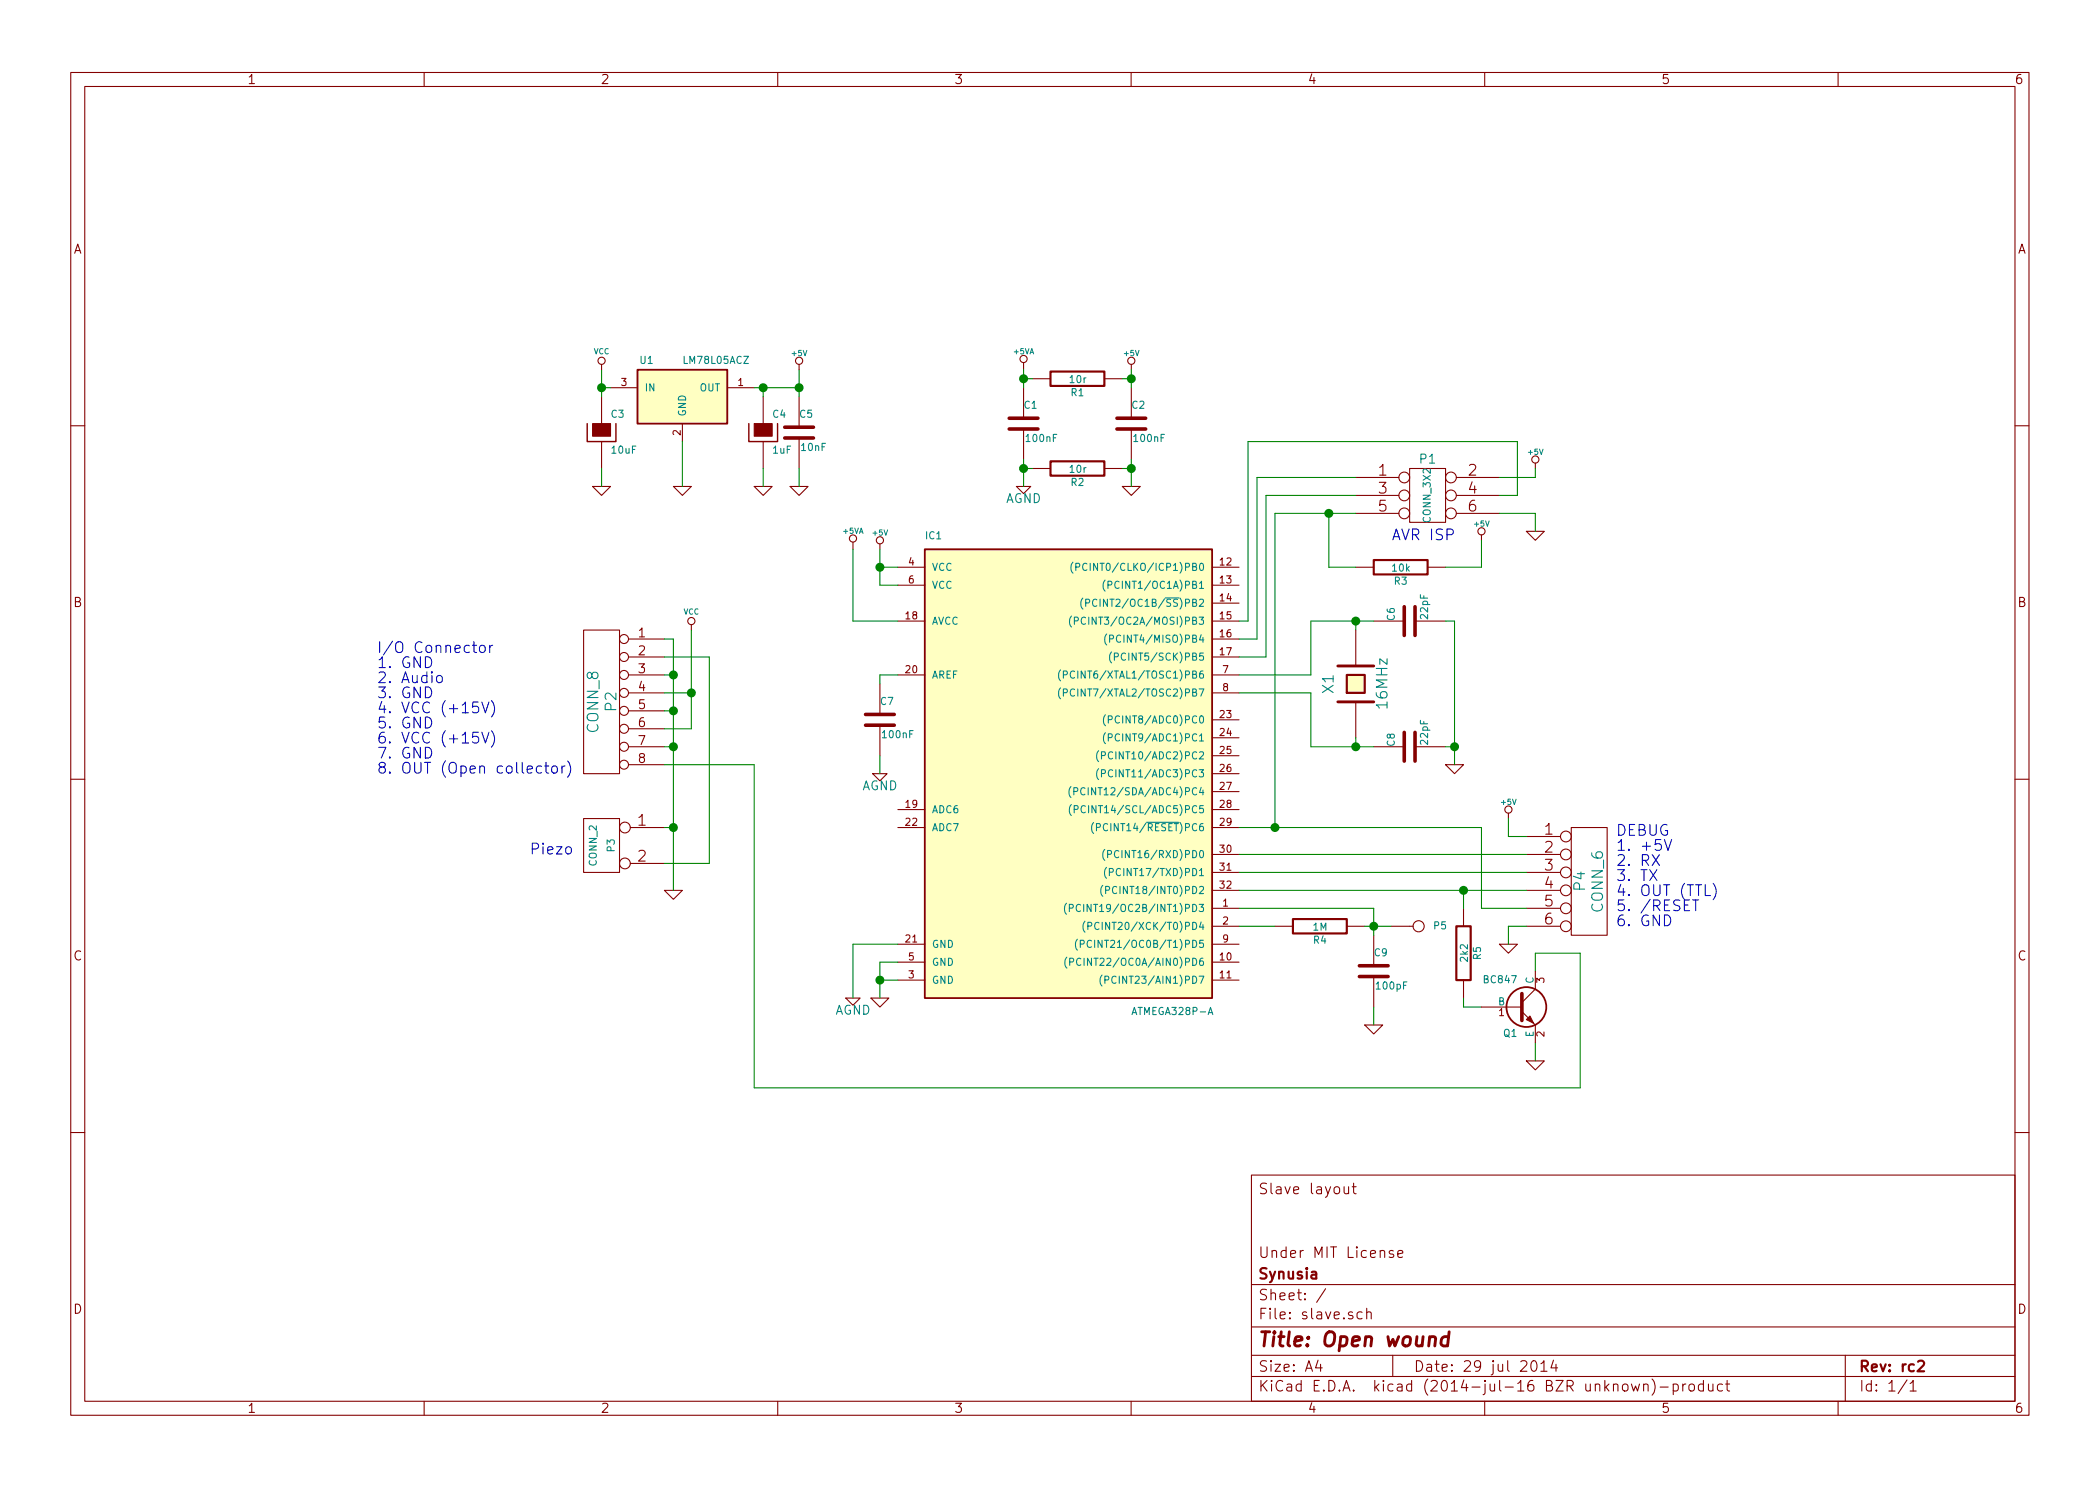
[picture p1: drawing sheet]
EESchema Schematic File Version 2
LIBS:power
LIBS:device
LIBS:transistors
LIBS:conn
LIBS:linear
LIBS:regul
LIBS:74xx
LIBS:cmos4000
LIBS:adc-dac
LIBS:memory
LIBS:xilinx
LIBS:special
LIBS:microcontrollers
LIBS:dsp
LIBS:microchip
LIBS:analog_switches
LIBS:motorola
LIBS:texas
LIBS:intel
LIBS:audio
LIBS:interface
LIBS:digital-audio
LIBS:philips
LIBS:display
LIBS:cypress
LIBS:siliconi
LIBS:opto
LIBS:atmel
LIBS:contrib
LIBS:valves
LIBS:slave-cache
EELAYER 24 0
EELAYER END
$Descr A4 11693 8268
encoding utf-8
Sheet 1 1
Title "Open wound"
Date "29 jul 2014"
Rev "rc2"
Comp "Synusia"
Comment1 "Under MIT License"
Comment2 ""
Comment3 ""
Comment4 "Slave layout"
$EndDescr
$Comp
L ATMEGA328P-A IC1
U 1 1
P 5900 4250
F 0 "IC1" H 5150 5500 40  0000 L BNN
F 1 "ATMEGA328P-A" H 6300 2850 40  0000 L BNN
F 2 "SMD_Packages:TQFP32" H 5900 4250 30  0001 C CIN
F 3 "" H 5900 4250 60  0000 C CNN
	1    5900 4250
	1    0    0    -1  
$EndComp
$Comp
L +5V #PWR01
U 1 1
P 4900 3050
F 0 "#PWR01" H 4900 3140 20  0001 C CNN
F 1 "+5V" H 4900 3140 30  0000 C CNN
F 2 "" H 4900 3050 60  0000 C CNN
F 3 "" H 4900 3050 60  0000 C CNN
	1    4900 3050
	1    0    0    -1  
$EndComp
$Comp
L GND #PWR02
U 1 1
P 4900 5550
F 0 "#PWR02" H 4900 5550 30  0001 C CNN
F 1 "GND" H 4900 5480 30  0001 C CNN
F 2 "" H 4900 5550 60  0000 C CNN
F 3 "" H 4900 5550 60  0000 C CNN
	1    4900 5550
	1    0    0    -1  
$EndComp
$Comp
L CONN_3X2 P1
U 1 1
P 7950 2800
F 0 "P1" H 7950 3050 50  0000 C CNN
F 1 "CONN_3X2" V 7950 2850 40  0000 C CNN
F 2 "Pin_Headers:Pin_Header_Straight_2x03" H 7950 2800 60  0001 C CNN
F 3 "" H 7950 2800 60  0000 C CNN
	1    7950 2800
	1    0    0    -1  
$EndComp
Wire Wire Line
	6900 3550 7000 3550
Wire Wire Line
	7000 3550 7000 2650
Wire Wire Line
	7000 2650 7550 2650
Wire Wire Line
	6900 3650 7050 3650
Wire Wire Line
	7050 3650 7050 2750
Wire Wire Line
	7050 2750 7550 2750
Wire Wire Line
	7100 2850 7550 2850
Wire Wire Line
	6900 3450 6950 3450
Wire Wire Line
	8450 2750 8350 2750
$Comp
L GND #PWR03
U 1 1
P 8550 2950
F 0 "#PWR03" H 8550 2950 30  0001 C CNN
F 1 "GND" H 8550 2880 30  0001 C CNN
F 2 "" H 8550 2950 60  0000 C CNN
F 3 "" H 8550 2950 60  0000 C CNN
	1    8550 2950
	1    0    0    -1  
$EndComp
Wire Wire Line
	8350 2850 8550 2850
Wire Wire Line
	8350 2650 8550 2650
$Comp
L LM78L05ACZ U1
U 1 1
P 3800 2200
F 0 "U1" H 3600 2400 40  0000 C CNN
F 1 "LM78L05ACZ" H 3800 2400 40  0000 L CNN
F 2 "Housings_SOT-89:SOT89-3_Housing_Handsoldering" H 3800 2300 30  0001 C CIN
F 3 "" H 3800 2200 60  0000 C CNN
	1    3800 2200
	1    0    0    -1  
$EndComp
$Comp
L CAPAPOL C3
U 1 1
P 3350 2400
F 0 "C3" H 3400 2500 40  0000 L CNN
F 1 "10uF" H 3400 2300 40  0000 L CNN
F 2 "Capacitors_SMD:c_elec_5x5.3" H 3450 2250 30  0001 C CNN
F 3 "" H 3350 2400 300 0000 C CNN
	1    3350 2400
	1    0    0    -1  
$EndComp
$Comp
L R R5
U 1 1
P 8150 5300
F 0 "R5" V 8230 5300 40  0000 C CNN
F 1 "2k2" V 8157 5301 40  0000 C CNN
F 2 "SMD_Packages:SM0805" V 8080 5300 30  0001 C CNN
F 3 "" H 8150 5300 30  0000 C CNN
	1    8150 5300
	1    0    0    -1  
$EndComp
$Comp
L R R4
U 1 1
P 7350 5150
F 0 "R4" V 7430 5150 40  0000 C CNN
F 1 "1M" V 7357 5151 40  0000 C CNN
F 2 "SMD_Packages:SM0805" V 7280 5150 30  0001 C CNN
F 3 "" H 7350 5150 30  0000 C CNN
	1    7350 5150
	0    1    1    0   
$EndComp
$Comp
L C C9
U 1 1
P 7650 5400
F 0 "C9" H 7650 5500 40  0000 L CNN
F 1 "100pF" H 7656 5315 40  0000 L CNN
F 2 "Capacitors_SMD:c_0603" H 7688 5250 30  0001 C CNN
F 3 "" H 7650 5400 60  0000 C CNN
	1    7650 5400
	1    0    0    -1  
$EndComp
$Comp
L C C6
U 1 1
P 7850 3450
F 0 "C6" H 7850 3550 40  0000 L CNN
F 1 "22pF" H 7856 3365 40  0000 L CNN
F 2 "Capacitors_SMD:c_0603" H 7888 3300 30  0001 C CNN
F 3 "" H 7850 3450 60  0000 C CNN
	1    7850 3450
	0    -1   -1   0   
$EndComp
$Comp
L C C8
U 1 1
P 7850 4150
F 0 "C8" H 7850 4250 40  0000 L CNN
F 1 "22pF" H 7856 4065 40  0000 L CNN
F 2 "Capacitors_SMD:c_0603" H 7888 4000 30  0001 C CNN
F 3 "" H 7850 4150 60  0000 C CNN
	1    7850 4150
	0    -1   -1   0   
$EndComp
$Comp
L CRYSTAL X1
U 1 1
P 7550 3800
F 0 "X1" H 7550 3950 60  0000 C CNN
F 1 "16MHz" H 7550 3650 60  0000 C CNN
F 2 "Crystals_Oscillators_SMD:Q_49U3HMS" H 7550 3800 60  0001 C CNN
F 3 "" H 7550 3800 60  0000 C CNN
	1    7550 3800
	0    -1   -1   0   
$EndComp
$Comp
L R R3
U 1 1
P 7800 3150
F 0 "R3" V 7880 3150 40  0000 C CNN
F 1 "10k" V 7807 3151 40  0000 C CNN
F 2 "SMD_Packages:SM0805" V 7730 3150 30  0001 C CNN
F 3 "" H 7800 3150 30  0000 C CNN
	1    7800 3150
	0    1    1    0   
$EndComp
$Comp
L C C7
U 1 1
P 4900 4000
F 0 "C7" H 4900 4100 40  0000 L CNN
F 1 "100nF" H 4906 3915 40  0000 L CNN
F 2 "Capacitors_SMD:c_0603" H 4938 3850 30  0001 C CNN
F 3 "" H 4900 4000 60  0000 C CNN
	1    4900 4000
	1    0    0    -1  
$EndComp
$Comp
L C C2
U 1 1
P 6300 2350
F 0 "C2" H 6300 2450 40  0000 L CNN
F 1 "100nF" H 6306 2265 40  0000 L CNN
F 2 "Capacitors_SMD:c_0603" H 6338 2200 30  0001 C CNN
F 3 "" H 6300 2350 60  0000 C CNN
	1    6300 2350
	1    0    0    -1  
$EndComp
$Comp
L C C1
U 1 1
P 5700 2350
F 0 "C1" H 5700 2450 40  0000 L CNN
F 1 "100nF" H 5706 2265 40  0000 L CNN
F 2 "Capacitors_SMD:c_0603" H 5738 2200 30  0001 C CNN
F 3 "" H 5700 2350 60  0000 C CNN
	1    5700 2350
	1    0    0    -1  
$EndComp
$Comp
L AGND #PWR04
U 1 1
P 4750 5550
F 0 "#PWR04" H 4750 5550 40  0001 C CNN
F 1 "AGND" H 4750 5480 50  0000 C CNN
F 2 "" H 4750 5550 60  0000 C CNN
F 3 "" H 4750 5550 60  0000 C CNN
	1    4750 5550
	1    0    0    -1  
$EndComp
Wire Wire Line
	4900 5350 4900 5550
Wire Wire Line
	4900 5350 5000 5350
Wire Wire Line
	5000 5450 4900 5450
Connection ~ 4900 5450
Wire Wire Line
	4750 5550 4750 5250
Wire Wire Line
	4750 5250 5000 5250
Wire Wire Line
	4900 3250 5000 3250
Wire Wire Line
	4900 3050 4900 3250
Wire Wire Line
	5000 3150 4900 3150
Connection ~ 4900 3150
$Comp
L +5VA #PWR05
U 1 1
P 4750 3050
F 0 "#PWR05" H 4750 3180 20  0001 C CNN
F 1 "+5VA" H 4750 3150 30  0000 C CNN
F 2 "" H 4750 3050 60  0000 C CNN
F 3 "" H 4750 3050 60  0000 C CNN
	1    4750 3050
	1    0    0    -1  
$EndComp
Wire Wire Line
	4750 3050 4750 3450
Wire Wire Line
	4750 3450 5000 3450
Wire Wire Line
	4900 3800 4900 3750
Wire Wire Line
	4900 3750 5000 3750
$Comp
L AGND #PWR06
U 1 1
P 4900 4300
F 0 "#PWR06" H 4900 4300 40  0001 C CNN
F 1 "AGND" H 4900 4230 50  0000 C CNN
F 2 "" H 4900 4300 60  0000 C CNN
F 3 "" H 4900 4300 60  0000 C CNN
	1    4900 4300
	1    0    0    -1  
$EndComp
Wire Wire Line
	4900 4300 4900 4200
$Comp
L GND #PWR07
U 1 1
P 6300 2700
F 0 "#PWR07" H 6300 2700 30  0001 C CNN
F 1 "GND" H 6300 2630 30  0001 C CNN
F 2 "" H 6300 2700 60  0000 C CNN
F 3 "" H 6300 2700 60  0000 C CNN
	1    6300 2700
	1    0    0    -1  
$EndComp
$Comp
L AGND #PWR08
U 1 1
P 5700 2700
F 0 "#PWR08" H 5700 2700 40  0001 C CNN
F 1 "AGND" H 5700 2630 50  0000 C CNN
F 2 "" H 5700 2700 60  0000 C CNN
F 3 "" H 5700 2700 60  0000 C CNN
	1    5700 2700
	1    0    0    -1  
$EndComp
$Comp
L +5V #PWR09
U 1 1
P 6300 2050
F 0 "#PWR09" H 6300 2140 20  0001 C CNN
F 1 "+5V" H 6300 2140 30  0000 C CNN
F 2 "" H 6300 2050 60  0000 C CNN
F 3 "" H 6300 2050 60  0000 C CNN
	1    6300 2050
	1    0    0    -1  
$EndComp
$Comp
L +5VA #PWR010
U 1 1
P 5700 2050
F 0 "#PWR010" H 5700 2180 20  0001 C CNN
F 1 "+5VA" H 5700 2150 30  0000 C CNN
F 2 "" H 5700 2050 60  0000 C CNN
F 3 "" H 5700 2050 60  0000 C CNN
	1    5700 2050
	1    0    0    -1  
$EndComp
Wire Wire Line
	6300 2550 6300 2700
Wire Wire Line
	6300 2050 6300 2150
Wire Wire Line
	5700 2050 5700 2150
Wire Wire Line
	5700 2550 5700 2700
$Comp
L CAPAPOL C4
U 1 1
P 4250 2400
F 0 "C4" H 4300 2500 40  0000 L CNN
F 1 "1uF" H 4300 2300 40  0000 L CNN
F 2 "Capacitors_SMD:c_elec_4x5.3" H 4350 2250 30  0001 C CNN
F 3 "" H 4250 2400 300 0000 C CNN
	1    4250 2400
	1    0    0    -1  
$EndComp
$Comp
L C C5
U 1 1
P 4450 2400
F 0 "C5" H 4450 2500 40  0000 L CNN
F 1 "10nF" H 4456 2315 40  0000 L CNN
F 2 "Capacitors_SMD:c_0603" H 4488 2250 30  0001 C CNN
F 3 "" H 4450 2400 60  0000 C CNN
	1    4450 2400
	1    0    0    -1  
$EndComp
$Comp
L GND #PWR011
U 1 1
P 8100 4250
F 0 "#PWR011" H 8100 4250 30  0001 C CNN
F 1 "GND" H 8100 4180 30  0001 C CNN
F 2 "" H 8100 4250 60  0000 C CNN
F 3 "" H 8100 4250 60  0000 C CNN
	1    8100 4250
	1    0    0    -1  
$EndComp
Wire Wire Line
	4200 2150 4450 2150
Wire Wire Line
	4450 2050 4450 2200
Wire Wire Line
	4250 2200 4250 2150
Connection ~ 4250 2150
Wire Wire Line
	3350 2050 3350 2200
Wire Wire Line
	3350 2150 3400 2150
$Comp
L +5V #PWR012
U 1 1
P 4450 2050
F 0 "#PWR012" H 4450 2140 20  0001 C CNN
F 1 "+5V" H 4450 2140 30  0000 C CNN
F 2 "" H 4450 2050 60  0000 C CNN
F 3 "" H 4450 2050 60  0000 C CNN
	1    4450 2050
	1    0    0    -1  
$EndComp
Connection ~ 4450 2150
$Comp
L +5V #PWR013
U 1 1
P 8550 2600
F 0 "#PWR013" H 8550 2690 20  0001 C CNN
F 1 "+5V" H 8550 2690 30  0000 C CNN
F 2 "" H 8550 2600 60  0000 C CNN
F 3 "" H 8550 2600 60  0000 C CNN
	1    8550 2600
	1    0    0    -1  
$EndComp
$Comp
L R R1
U 1 1
P 6000 2100
F 0 "R1" V 6080 2100 40  0000 C CNN
F 1 "10r" V 6007 2101 40  0000 C CNN
F 2 "SMD_Packages:SM0603" V 5930 2100 30  0001 C CNN
F 3 "" H 6000 2100 30  0000 C CNN
	1    6000 2100
	0    1    1    0   
$EndComp
$Comp
L R R2
U 1 1
P 6000 2600
F 0 "R2" V 6080 2600 40  0000 C CNN
F 1 "10r" V 6007 2601 40  0000 C CNN
F 2 "SMD_Packages:SM0603" V 5930 2600 30  0001 C CNN
F 3 "" H 6000 2600 30  0000 C CNN
	1    6000 2600
	0    1    1    0   
$EndComp
Wire Wire Line
	5750 2100 5700 2100
Connection ~ 5700 2100
Wire Wire Line
	5750 2600 5700 2600
Connection ~ 5700 2600
Wire Wire Line
	6250 2100 6300 2100
Connection ~ 6300 2100
Wire Wire Line
	6250 2600 6300 2600
Connection ~ 6300 2600
$Comp
L +5V #PWR014
U 1 1
P 8250 3000
F 0 "#PWR014" H 8250 3090 20  0001 C CNN
F 1 "+5V" H 8250 3090 30  0000 C CNN
F 2 "" H 8250 3000 60  0000 C CNN
F 3 "" H 8250 3000 60  0000 C CNN
	1    8250 3000
	1    0    0    -1  
$EndComp
Wire Wire Line
	8250 3150 8250 3000
$Comp
L GND #PWR015
U 1 1
P 8550 5900
F 0 "#PWR015" H 8550 5900 30  0001 C CNN
F 1 "GND" H 8550 5830 30  0001 C CNN
F 2 "" H 8550 5900 60  0000 C CNN
F 3 "" H 8550 5900 60  0000 C CNN
	1    8550 5900
	1    0    0    -1  
$EndComp
Wire Wire Line
	7600 5150 7750 5150
Wire Wire Line
	7650 5050 7650 5200
$Comp
L GND #PWR016
U 1 1
P 7650 5700
F 0 "#PWR016" H 7650 5700 30  0001 C CNN
F 1 "GND" H 7650 5630 30  0001 C CNN
F 2 "" H 7650 5700 60  0000 C CNN
F 3 "" H 7650 5700 60  0000 C CNN
	1    7650 5700
	1    0    0    -1  
$EndComp
Wire Wire Line
	7650 5700 7650 5600
$Comp
L CONN_1 P5
U 1 1
P 7900 5150
F 0 "P5" H 7980 5150 40  0000 L CNN
F 1 "CONN_1" H 7900 5205 30  0001 C CNN
F 2 "Wire_Pads:SolderWirePad_single_2mmDrill" H 7900 5150 60  0001 C CNN
F 3 "" H 7900 5150 60  0000 C CNN
	1    7900 5150
	1    0    0    -1  
$EndComp
Connection ~ 7650 5150
$Comp
L CONN_8 P2
U 1 1
P 3350 3900
F 0 "P2" V 3300 3900 60  0000 C CNN
F 1 "CONN_8" V 3400 3900 60  0000 C CNN
F 2 "Pin_Headers:Pin_Header_Angled_1x08" H 3350 3900 60  0001 C CNN
F 3 "" H 3350 3900 60  0000 C CNN
	1    3350 3900
	-1   0    0    -1  
$EndComp
$Comp
L VCC #PWR017
U 1 1
P 3350 2050
F 0 "#PWR017" H 3350 2150 30  0001 C CNN
F 1 "VCC" H 3350 2150 30  0000 C CNN
F 2 "" H 3350 2050 60  0000 C CNN
F 3 "" H 3350 2050 60  0000 C CNN
	1    3350 2050
	1    0    0    -1  
$EndComp
Connection ~ 3350 2150
$Comp
L GND #PWR018
U 1 1
P 3750 4950
F 0 "#PWR018" H 3750 4950 30  0001 C CNN
F 1 "GND" H 3750 4880 30  0001 C CNN
F 2 "" H 3750 4950 60  0000 C CNN
F 3 "" H 3750 4950 60  0000 C CNN
	1    3750 4950
	1    0    0    -1  
$EndComp
Wire Wire Line
	3700 3550 3750 3550
Wire Wire Line
	3750 3550 3750 4950
Wire Wire Line
	3700 3750 3750 3750
Connection ~ 3750 3750
Wire Wire Line
	3700 3950 3750 3950
Connection ~ 3750 3950
Wire Wire Line
	3700 4150 3750 4150
Connection ~ 3750 4150
$Comp
L VCC #PWR019
U 1 1
P 3850 3500
F 0 "#PWR019" H 3850 3600 30  0001 C CNN
F 1 "VCC" H 3850 3600 30  0000 C CNN
F 2 "" H 3850 3500 60  0000 C CNN
F 3 "" H 3850 3500 60  0000 C CNN
	1    3850 3500
	1    0    0    -1  
$EndComp
Wire Wire Line
	3850 4050 3700 4050
Wire Wire Line
	3850 3500 3850 4050
Wire Wire Line
	3700 3850 3850 3850
Connection ~ 3850 3850
$Comp
L GND #PWR020
U 1 1
P 3350 2700
F 0 "#PWR020" H 3350 2700 30  0001 C CNN
F 1 "GND" H 3350 2630 30  0001 C CNN
F 2 "" H 3350 2700 60  0000 C CNN
F 3 "" H 3350 2700 60  0000 C CNN
	1    3350 2700
	1    0    0    -1  
$EndComp
$Comp
L GND #PWR021
U 1 1
P 3800 2700
F 0 "#PWR021" H 3800 2700 30  0001 C CNN
F 1 "GND" H 3800 2630 30  0001 C CNN
F 2 "" H 3800 2700 60  0000 C CNN
F 3 "" H 3800 2700 60  0000 C CNN
	1    3800 2700
	1    0    0    -1  
$EndComp
$Comp
L GND #PWR022
U 1 1
P 4250 2700
F 0 "#PWR022" H 4250 2700 30  0001 C CNN
F 1 "GND" H 4250 2630 30  0001 C CNN
F 2 "" H 4250 2700 60  0000 C CNN
F 3 "" H 4250 2700 60  0000 C CNN
	1    4250 2700
	1    0    0    -1  
$EndComp
$Comp
L GND #PWR023
U 1 1
P 4450 2700
F 0 "#PWR023" H 4450 2700 30  0001 C CNN
F 1 "GND" H 4450 2630 30  0001 C CNN
F 2 "" H 4450 2700 60  0000 C CNN
F 3 "" H 4450 2700 60  0000 C CNN
	1    4450 2700
	1    0    0    -1  
$EndComp
Wire Wire Line
	3350 2700 3350 2600
Wire Wire Line
	3800 2700 3800 2450
Wire Wire Line
	4250 2700 4250 2600
Wire Wire Line
	4450 2700 4450 2600
$Comp
L CONN_6 P4
U 1 1
P 8850 4900
F 0 "P4" V 8800 4900 60  0000 C CNN
F 1 "CONN_6" V 8900 4900 60  0000 C CNN
F 2 "Pin_Headers:Pin_Header_Angled_1x06" H 8850 4900 60  0001 C CNN
F 3 "" H 8850 4900 60  0000 C CNN
	1    8850 4900
	1    0    0    -1  
$EndComp
$Comp
L CONN_2 P3
U 1 1
P 3350 4700
F 0 "P3" V 3300 4700 40  0000 C CNN
F 1 "CONN_2" V 3400 4700 40  0000 C CNN
F 2 "Pin_Headers:Pin_Header_Angled_1x02" H 3350 4700 60  0001 C CNN
F 3 "" H 3350 4700 60  0000 C CNN
	1    3350 4700
	-1   0    0    -1  
$EndComp
Wire Wire Line
	3700 4600 3750 4600
Connection ~ 3750 4600
Wire Wire Line
	3700 4800 3950 4800
Wire Wire Line
	3950 4800 3950 3650
Wire Wire Line
	3950 3650 3700 3650
Wire Wire Line
	6900 4750 8500 4750
Wire Wire Line
	6900 4850 8500 4850
$Comp
L GND #PWR024
U 1 1
P 8400 5250
F 0 "#PWR024" H 8400 5250 30  0001 C CNN
F 1 "GND" H 8400 5180 30  0001 C CNN
F 2 "" H 8400 5250 60  0000 C CNN
F 3 "" H 8400 5250 60  0000 C CNN
	1    8400 5250
	1    0    0    -1  
$EndComp
$Comp
L +5V #PWR025
U 1 1
P 8400 4550
F 0 "#PWR025" H 8400 4640 20  0001 C CNN
F 1 "+5V" H 8400 4640 30  0000 C CNN
F 2 "" H 8400 4550 60  0000 C CNN
F 3 "" H 8400 4550 60  0000 C CNN
	1    8400 4550
	1    0    0    -1  
$EndComp
Wire Wire Line
	8400 4550 8400 4650
Wire Wire Line
	8400 4650 8500 4650
Wire Wire Line
	6950 3450 6950 2450
Wire Wire Line
	6950 2450 8450 2450
Wire Wire Line
	8450 2450 8450 2750
Wire Wire Line
	6900 4600 8250 4600
Wire Wire Line
	8550 2850 8550 2950
Wire Wire Line
	8550 2650 8550 2600
Wire Wire Line
	7550 3150 7400 3150
Wire Wire Line
	7400 3150 7400 2850
Connection ~ 7400 2850
Wire Wire Line
	8050 3150 8250 3150
Wire Wire Line
	6900 3750 7300 3750
Wire Wire Line
	7300 3750 7300 3450
Wire Wire Line
	7300 3450 7650 3450
Wire Wire Line
	6900 3850 7300 3850
Wire Wire Line
	7300 3850 7300 4150
Wire Wire Line
	7300 4150 7650 4150
Wire Wire Line
	7550 4100 7550 4150
Connection ~ 7550 4150
Wire Wire Line
	7550 3500 7550 3450
Connection ~ 7550 3450
Wire Wire Line
	8050 3450 8100 3450
Wire Wire Line
	8100 3450 8100 4250
Wire Wire Line
	8100 4150 8050 4150
Connection ~ 8100 4150
Wire Wire Line
	6900 4950 8500 4950
Wire Wire Line
	8500 5050 8250 5050
Wire Wire Line
	8250 5050 8250 4600
Wire Wire Line
	7100 2850 7100 4600
Connection ~ 7100 4600
Wire Wire Line
	8400 5250 8400 5150
Wire Wire Line
	8400 5150 8500 5150
Wire Wire Line
	8150 5050 8150 4950
Connection ~ 8150 4950
Wire Wire Line
	8150 5550 8150 5600
Wire Wire Line
	8150 5600 8250 5600
Wire Wire Line
	8550 5900 8550 5800
Wire Wire Line
	6900 5050 7650 5050
Wire Wire Line
	7100 5150 6900 5150
Wire Wire Line
	3700 4250 4200 4250
Wire Wire Line
	4200 4250 4200 6050
Wire Wire Line
	4200 6050 8800 6050
Wire Wire Line
	8800 6050 8800 5300
Wire Wire Line
	8800 5300 8550 5300
Wire Wire Line
	8550 5300 8550 5400
Text Notes 2950 4750 0    60   ~ 0
Piezo
Text Notes 7750 3000 0    60   ~ 0
AVR ISP
Text Notes 9000 5150 0    60   ~ 0
DEBUG\n1. +5V\n2. RX\n3. TX\n4. OUT (TTL)\n5. /RESET\n6. GND
Text Notes 2100 4300 0    60   ~ 0
I/O Connector\n1. GND\n2. Audio\n3. GND\n4. VCC (+15V)\n5. GND\n6. VCC (+15V)\n7. GND\n8. OUT (Open collector)
$Comp
L BC849 Q1
U 1 1
P 8450 5600
F 0 "Q1" H 8450 5451 40  0000 R CNN
F 1 "BC847" H 8450 5750 40  0000 R CNN
F 2 "Transistors_SMD:sot23" H 8350 5702 29  0001 C CNN
F 3 "" H 8450 5600 60  0000 C CNN
	1    8450 5600
	1    0    0    -1  
$EndComp
$EndSCHEMATC
